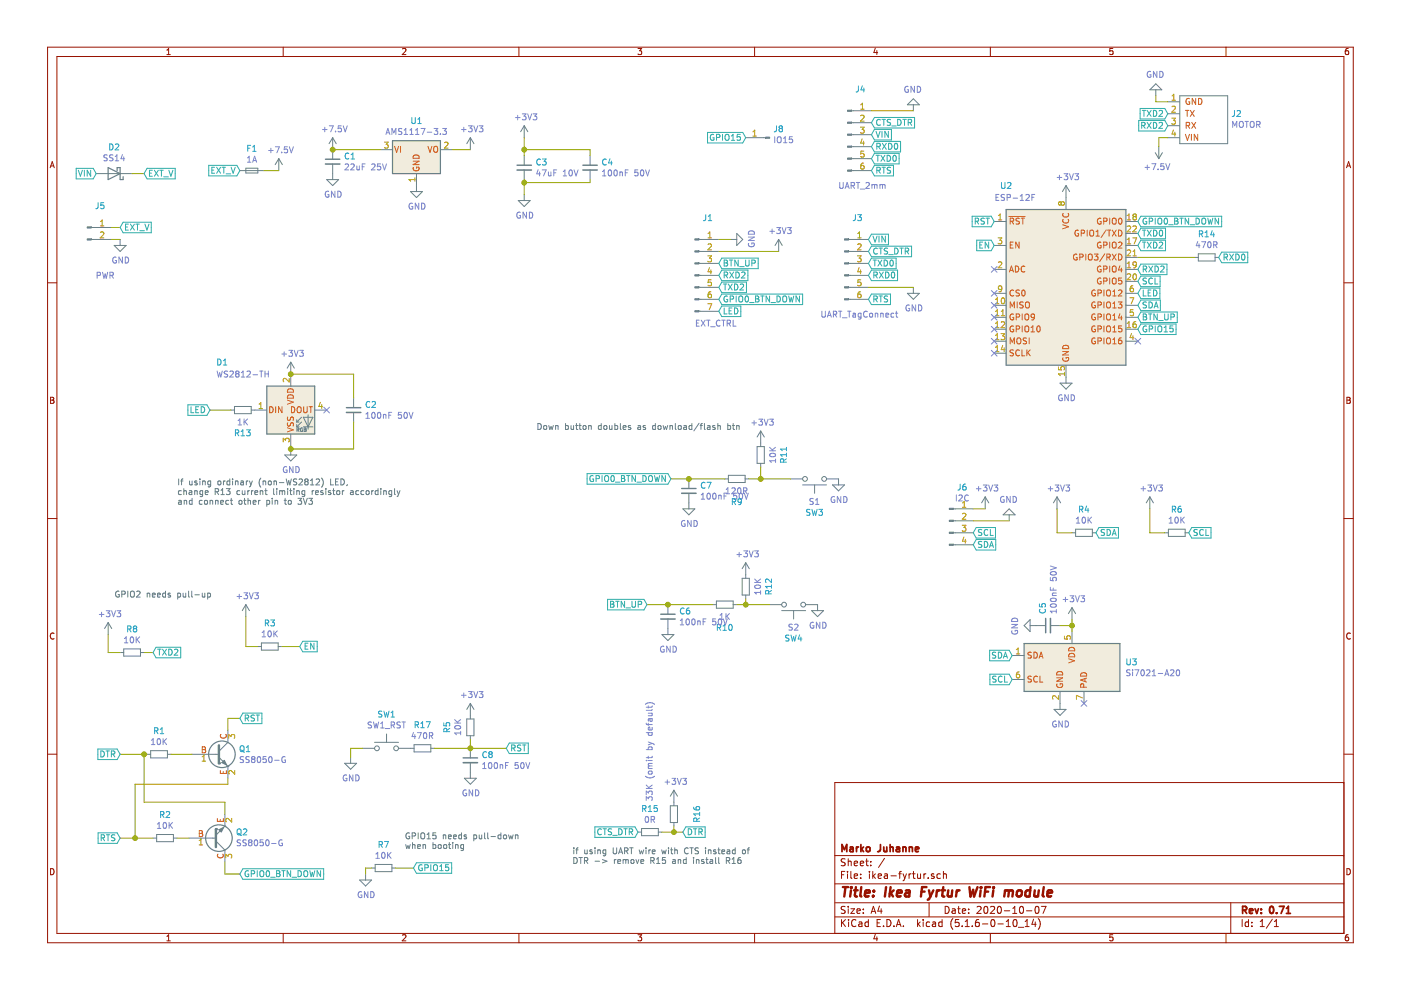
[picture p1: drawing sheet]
EESchema Schematic File Version 4
EELAYER 30 0
EELAYER END
$Descr A4 11693 8268
encoding utf-8
Sheet 1 1
Title "Ikea Fyrtur WiFi module"
Date "2020-10-07"
Rev "0.71"
Comp "Marko Juhanne"
Comment1 ""
Comment2 ""
Comment3 ""
Comment4 ""
$EndDescr
$Comp
L ikea-fyrtur:SS8050-G Q1
U 1 1
P 1800 6300
F 0 "Q1" H 1990 6346 50  0000 L CNN
F 1 "SS8050-G" H 1990 6255 50  0000 L CNN
F 2 "Package_TO_SOT_SMD:SOT-23" H 2000 6225 50  0001 L CIN
F 3 "https://www.mouser.fi/datasheet/2/80/SS8050-G_RevA181526-1481562.pdf" H 1800 6300 50  0001 L CNN
F 4 "C2150" H 1800 6300 50  0001 C CNN "LCSC Part"
	1    1800 6300
	1    0    0    -1  
$EndComp
$Comp
L Device:R_Small R1
U 1 1
P 1325 6300
F 0 "R1" V 1129 6300 50  0000 C CNN
F 1 "10K" V 1220 6300 50  0000 C CNN
F 2 "Resistor_SMD:R_0603_1608Metric" H 1325 6300 50  0001 C CNN
F 3 "~" H 1325 6300 50  0001 C CNN
F 4 "C25804" H 1325 6300 50  0001 C CNN "LCSC Part"
	1    1325 6300
	0    1    1    0   
$EndComp
$Comp
L ikea-fyrtur:SS8050-G Q2
U 1 1
P 1775 7000
F 0 "Q2" H 1965 6954 50  0000 L CNN
F 1 "SS8050-G" H 1965 7045 50  0000 L CNN
F 2 "Package_TO_SOT_SMD:SOT-23" H 1975 6925 50  0001 L CIN
F 3 "https://www.mouser.fi/datasheet/2/80/SS8050-G_RevA181526-1481562.pdf" H 1775 7000 50  0001 L CNN
F 4 "C2150" H 1775 7000 50  0001 C CNN "LCSC Part"
	1    1775 7000
	1    0    0    1   
$EndComp
$Comp
L Device:R_Small R2
U 1 1
P 1375 7000
F 0 "R2" V 1179 7000 50  0000 C CNN
F 1 "10K" V 1270 7000 50  0000 C CNN
F 2 "Resistor_SMD:R_0603_1608Metric" H 1375 7000 50  0001 C CNN
F 3 "~" H 1375 7000 50  0001 C CNN
F 4 "C25804" H 1375 7000 50  0001 C CNN "LCSC Part"
	1    1375 7000
	0    1    1    0   
$EndComp
Text GLabel 2000 6000 2    50   Input ~ 0
RST
Text GLabel 2000 7300 2    50   Input ~ 0
GPIO0_BTN_DOWN
Text GLabel 1000 6300 0    50   Input ~ 0
DTR
Text GLabel 1000 7000 0    50   Input ~ 0
RTS
Wire Wire Line
	1000 6300 1200 6300
Wire Wire Line
	1900 6100 1900 6000
Wire Wire Line
	1900 6000 2000 6000
Wire Wire Line
	1125 6550 1125 7000
Wire Wire Line
	1125 7000 1000 7000
Wire Wire Line
	1125 7000 1275 7000
Connection ~ 1125 7000
Wire Wire Line
	1475 7000 1575 7000
Wire Wire Line
	1875 6800 1875 6700
Wire Wire Line
	1875 6700 1200 6700
Wire Wire Line
	1200 6700 1200 6300
Connection ~ 1200 6300
Wire Wire Line
	1875 7200 1875 7300
Wire Wire Line
	1875 7300 2000 7300
Text GLabel 2500 5400 2    50   Input ~ 0
EN
$Comp
L Device:R_Small R3
U 1 1
P 2250 5400
F 0 "R3" V 2054 5400 50  0000 C CNN
F 1 "10K" V 2145 5400 50  0000 C CNN
F 2 "Resistor_SMD:R_0603_1608Metric" H 2250 5400 50  0001 C CNN
F 3 "~" H 2250 5400 50  0001 C CNN
F 4 "C25804" H 2250 5400 50  0001 C CNN "LCSC Part"
	1    2250 5400
	0    1    1    0   
$EndComp
$Comp
L power:+3V3 #PWR0101
U 1 1
P 2050 5150
F 0 "#PWR0101" H 2050 5000 50  0001 C CNN
F 1 "+3V3" H 2065 5323 50  0000 C CNN
F 2 "" H 2050 5150 50  0001 C CNN
F 3 "" H 2050 5150 50  0001 C CNN
	1    2050 5150
	1    0    0    -1  
$EndComp
Wire Wire Line
	2050 5150 2050 5400
Wire Wire Line
	2050 5400 2150 5400
Wire Wire Line
	2350 5400 2500 5400
$Comp
L Device:C_Small C4
U 1 1
P 4925 1400
F 0 "C4" H 5017 1446 50  0000 L CNN
F 1 "100nF 50V" H 5017 1355 50  0000 L CNN
F 2 "Capacitor_SMD:C_0603_1608Metric_Pad1.05x0.95mm_HandSolder" H 4925 1400 50  0001 C CNN
F 3 "~" H 4925 1400 50  0001 C CNN
F 4 "C14663" H 4925 1400 50  0001 C CNN "LCSC Part"
	1    4925 1400
	1    0    0    -1  
$EndComp
$Comp
L Device:C_Small C3
U 1 1
P 4375 1400
F 0 "C3" H 4467 1446 50  0000 L CNN
F 1 "47uF 10V" H 4467 1355 50  0000 L CNN
F 2 "Capacitor_SMD:C_1206_3216Metric_Pad1.42x1.75mm_HandSolder" H 4375 1400 50  0001 C CNN
F 3 "~" H 4375 1400 50  0001 C CNN
F 4 "C96123" H 4375 1400 50  0001 C CNN "LCSC Part"
	1    4375 1400
	1    0    0    -1  
$EndComp
$Comp
L power:+3V3 #PWR0104
U 1 1
P 4375 1150
F 0 "#PWR0104" H 4375 1000 50  0001 C CNN
F 1 "+3V3" H 4390 1323 50  0000 C CNN
F 2 "" H 4375 1150 50  0001 C CNN
F 3 "" H 4375 1150 50  0001 C CNN
	1    4375 1150
	1    0    0    -1  
$EndComp
$Comp
L power:GND #PWR0105
U 1 1
P 4375 1625
F 0 "#PWR0105" H 4375 1375 50  0001 C CNN
F 1 "GND" H 4380 1452 50  0000 C CNN
F 2 "" H 4375 1625 50  0001 C CNN
F 3 "" H 4375 1625 50  0001 C CNN
	1    4375 1625
	1    0    0    -1  
$EndComp
Wire Wire Line
	4375 1625 4375 1525
Wire Wire Line
	4925 1500 4925 1525
Wire Wire Line
	4925 1525 4375 1525
Connection ~ 4375 1525
Wire Wire Line
	4375 1525 4375 1500
Wire Wire Line
	4375 1300 4375 1250
Wire Wire Line
	4925 1300 4925 1250
Wire Wire Line
	4925 1250 4375 1250
Connection ~ 4375 1250
Wire Wire Line
	4375 1250 4375 1150
$Comp
L power:GND #PWR0106
U 1 1
P 2925 6325
F 0 "#PWR0106" H 2925 6075 50  0001 C CNN
F 1 "GND" H 2930 6152 50  0000 C CNN
F 2 "" H 2925 6325 50  0001 C CNN
F 3 "" H 2925 6325 50  0001 C CNN
	1    2925 6325
	1    0    0    -1  
$EndComp
Wire Wire Line
	2925 6250 3025 6250
$Comp
L Regulator_Linear:AMS1117-3.3 U1
U 1 1
P 3475 1250
F 0 "U1" H 3475 1492 50  0000 C CNN
F 1 "AMS1117-3.3" H 3475 1401 50  0000 C CNN
F 2 "Package_TO_SOT_SMD:SOT-223-3_TabPin2" H 3475 1450 50  0001 C CNN
F 3 "http://www.advanced-monolithic.com/pdf/ds1117.pdf" H 3575 1000 50  0001 C CNN
F 4 "C6186" H 3475 1250 50  0001 C CNN "LCSC Part"
	1    3475 1250
	1    0    0    -1  
$EndComp
$Comp
L Device:C_Small C1
U 1 1
P 2775 1350
F 0 "C1" H 2867 1396 50  0000 L CNN
F 1 "22uF 25V" H 2867 1305 50  0000 L CNN
F 2 "Capacitor_SMD:C_0805_2012Metric_Pad1.15x1.40mm_HandSolder" H 2775 1350 50  0001 C CNN
F 3 "~" H 2775 1350 50  0001 C CNN
F 4 "C45783" H 2775 1350 50  0001 C CNN "LCSC Part"
	1    2775 1350
	1    0    0    -1  
$EndComp
$Comp
L power:GND #PWR0108
U 1 1
P 3475 1550
F 0 "#PWR0108" H 3475 1300 50  0001 C CNN
F 1 "GND" H 3480 1377 50  0000 C CNN
F 2 "" H 3475 1550 50  0001 C CNN
F 3 "" H 3475 1550 50  0001 C CNN
	1    3475 1550
	1    0    0    -1  
$EndComp
$Comp
L power:+3V3 #PWR0109
U 1 1
P 3925 1250
F 0 "#PWR0109" H 3925 1100 50  0001 C CNN
F 1 "+3V3" H 3940 1423 50  0000 C CNN
F 2 "" H 3925 1250 50  0001 C CNN
F 3 "" H 3925 1250 50  0001 C CNN
	1    3925 1250
	1    0    0    -1  
$EndComp
$Comp
L power:GND #PWR0110
U 1 1
P 2775 1450
F 0 "#PWR0110" H 2775 1200 50  0001 C CNN
F 1 "GND" H 2780 1277 50  0000 C CNN
F 2 "" H 2775 1450 50  0001 C CNN
F 3 "" H 2775 1450 50  0001 C CNN
	1    2775 1450
	1    0    0    -1  
$EndComp
Wire Wire Line
	3175 1250 2775 1250
Connection ~ 2775 1250
Wire Wire Line
	3775 1250 3925 1250
$Comp
L RF_Module:ESP-12F U2
U 1 1
P 8900 2450
F 0 "U2" H 8400 3350 50  0000 C CNN
F 1 "ESP-12F" H 8475 3250 50  0000 C CNN
F 2 "RF_Module:ESP-12E" H 8900 2450 50  0001 C CNN
F 3 "http://wiki.ai-thinker.com/_media/esp8266/esp8266_series_modules_user_manual_v1.1.pdf" H 8550 2550 50  0001 C CNN
F 4 "0" H 8900 2450 50  0001 C CNN "JLCPCB BOM"
	1    8900 2450
	1    0    0    -1  
$EndComp
Text GLabel 9500 1950 2    50   Input ~ 0
TXD0
Text GLabel 10175 2150 2    50   Input ~ 0
RXD0
Text GLabel 8300 1850 0    50   Input ~ 0
RST
Text GLabel 8300 2050 0    50   Input ~ 0
EN
Text GLabel 9500 1850 2    50   Input ~ 0
GPIO0_BTN_DOWN
$Comp
L Device:R_Small R5
U 1 1
P 3925 6075
F 0 "R5" V 3729 6075 50  0000 C CNN
F 1 "10K" V 3820 6075 50  0000 C CNN
F 2 "Resistor_SMD:R_0603_1608Metric" H 3925 6075 50  0001 C CNN
F 3 "~" H 3925 6075 50  0001 C CNN
F 4 "C25804" H 3925 6075 50  0001 C CNN "LCSC Part"
	1    3925 6075
	1    0    0    -1  
$EndComp
$Comp
L power:+3V3 #PWR0103
U 1 1
P 3925 5975
F 0 "#PWR0103" H 3925 5825 50  0001 C CNN
F 1 "+3V3" H 3940 6148 50  0000 C CNN
F 2 "" H 3925 5975 50  0001 C CNN
F 3 "" H 3925 5975 50  0001 C CNN
	1    3925 5975
	1    0    0    -1  
$EndComp
Text GLabel 3450 7250 2    50   Input ~ 0
GPIO15
$Comp
L Device:R_Small R7
U 1 1
P 3200 7250
F 0 "R7" V 3004 7250 50  0000 C CNN
F 1 "10K" V 3095 7250 50  0000 C CNN
F 2 "Resistor_SMD:R_0603_1608Metric" H 3200 7250 50  0001 C CNN
F 3 "~" H 3200 7250 50  0001 C CNN
F 4 "C25804" H 3200 7250 50  0001 C CNN "LCSC Part"
	1    3200 7250
	0    1    1    0   
$EndComp
Wire Wire Line
	3450 7250 3300 7250
Wire Wire Line
	3050 7250 3100 7250
$Comp
L power:GND #PWR0113
U 1 1
P 8900 3150
F 0 "#PWR0113" H 8900 2900 50  0001 C CNN
F 1 "GND" H 8905 2977 50  0000 C CNN
F 2 "" H 8900 3150 50  0001 C CNN
F 3 "" H 8900 3150 50  0001 C CNN
	1    8900 3150
	1    0    0    -1  
$EndComp
$Comp
L power:+3V3 #PWR0114
U 1 1
P 8900 1650
F 0 "#PWR0114" H 8900 1500 50  0001 C CNN
F 1 "+3V3" H 8915 1823 50  0000 C CNN
F 2 "" H 8900 1650 50  0001 C CNN
F 3 "" H 8900 1650 50  0001 C CNN
	1    8900 1650
	1    0    0    -1  
$EndComp
Text GLabel 4225 6250 2    50   Input ~ 0
RST
$Comp
L power:GND #PWR0115
U 1 1
P 3050 7300
F 0 "#PWR0115" H 3050 7050 50  0001 C CNN
F 1 "GND" H 3055 7127 50  0000 C CNN
F 2 "" H 3050 7300 50  0001 C CNN
F 3 "" H 3050 7300 50  0001 C CNN
	1    3050 7300
	1    0    0    -1  
$EndComp
Wire Wire Line
	3050 7300 3050 7250
Text GLabel 9150 4450 2    50   Input ~ 0
SDA
$Comp
L Device:R_Small R4
U 1 1
P 9050 4450
F 0 "R4" V 8854 4450 50  0000 C CNN
F 1 "10K" V 8945 4450 50  0000 C CNN
F 2 "Resistor_SMD:R_0603_1608Metric" H 9050 4450 50  0001 C CNN
F 3 "~" H 9050 4450 50  0001 C CNN
F 4 "C25804" H 9050 4450 50  0001 C CNN "LCSC Part"
	1    9050 4450
	0    1    1    0   
$EndComp
$Comp
L power:+3V3 #PWR0116
U 1 1
P 8825 4250
F 0 "#PWR0116" H 8825 4100 50  0001 C CNN
F 1 "+3V3" H 8840 4423 50  0000 C CNN
F 2 "" H 8825 4250 50  0001 C CNN
F 3 "" H 8825 4250 50  0001 C CNN
	1    8825 4250
	1    0    0    -1  
$EndComp
Wire Wire Line
	8825 4250 8825 4450
Wire Wire Line
	8825 4450 8950 4450
Wire Wire Line
	2925 6250 2925 6325
$Comp
L Device:R_Small R14
U 1 1
P 10075 2150
F 0 "R14" V 9879 2150 50  0000 C CNN
F 1 "470R" V 9970 2150 50  0000 C CNN
F 2 "Resistor_SMD:R_0603_1608Metric" H 10075 2150 50  0001 C CNN
F 3 "~" H 10075 2150 50  0001 C CNN
F 4 "C23179" H 10075 2150 50  0001 C CNN "LCSC Part"
	1    10075 2150
	0    1    1    0   
$EndComp
Text GLabel 9500 2650 2    50   Input ~ 0
BTN_UP
$Comp
L Device:R_Small R11
U 1 1
P 6350 3800
F 0 "R11" V 6154 3800 50  0000 C CNN
F 1 "10K" V 6245 3800 50  0000 C CNN
F 2 "Resistor_SMD:R_0603_1608Metric" H 6350 3800 50  0001 C CNN
F 3 "~" H 6350 3800 50  0001 C CNN
F 4 "C25804" H 6350 3800 50  0001 C CNN "LCSC Part"
	1    6350 3800
	-1   0    0    1   
$EndComp
$Comp
L power:+3V3 #PWR0118
U 1 1
P 6350 3700
F 0 "#PWR0118" H 6350 3550 50  0001 C CNN
F 1 "+3V3" H 6365 3873 50  0000 C CNN
F 2 "" H 6350 3700 50  0001 C CNN
F 3 "" H 6350 3700 50  0001 C CNN
	1    6350 3700
	1    0    0    -1  
$EndComp
$Comp
L power:GND #PWR0119
U 1 1
P 7000 4000
F 0 "#PWR0119" H 7000 3750 50  0001 C CNN
F 1 "GND" H 7005 3827 50  0000 C CNN
F 2 "" H 7000 4000 50  0001 C CNN
F 3 "" H 7000 4000 50  0001 C CNN
	1    7000 4000
	1    0    0    -1  
$EndComp
Text GLabel 5400 5050 0    50   Input ~ 0
BTN_UP
Text GLabel 5600 4000 0    50   Input ~ 0
GPIO0_BTN_DOWN
$Comp
L Device:R_Small R9
U 1 1
P 6150 4000
F 0 "R9" V 5954 4000 50  0000 C CNN
F 1 "120R" V 6045 4000 50  0000 C CNN
F 2 "Resistor_SMD:R_0603_1608Metric" H 6150 4000 50  0001 C CNN
F 3 "~" H 6150 4000 50  0001 C CNN
F 4 "C21190" H 6150 4000 50  0001 C CNN "LCSC Part"
	1    6150 4000
	0    -1   -1   0   
$EndComp
$Comp
L Device:C_Small C7
U 1 1
P 5750 4100
F 0 "C7" H 5842 4146 50  0000 L CNN
F 1 "100nF 50V" H 5842 4055 50  0000 L CNN
F 2 "Capacitor_SMD:C_0603_1608Metric_Pad1.05x0.95mm_HandSolder" H 5750 4100 50  0001 C CNN
F 3 "~" H 5750 4100 50  0001 C CNN
F 4 "C14663" H 5750 4100 50  0001 C CNN "LCSC Part"
	1    5750 4100
	1    0    0    -1  
$EndComp
$Comp
L power:GND #PWR0120
U 1 1
P 5750 4200
F 0 "#PWR0120" H 5750 3950 50  0001 C CNN
F 1 "GND" H 5755 4027 50  0000 C CNN
F 2 "" H 5750 4200 50  0001 C CNN
F 3 "" H 5750 4200 50  0001 C CNN
	1    5750 4200
	1    0    0    -1  
$EndComp
Wire Wire Line
	5600 4000 5750 4000
Wire Wire Line
	5750 4000 6050 4000
Connection ~ 5750 4000
$Comp
L Device:C_Small C6
U 1 1
P 5575 5150
F 0 "C6" H 5667 5196 50  0000 L CNN
F 1 "100nF 50V" H 5667 5105 50  0000 L CNN
F 2 "Capacitor_SMD:C_0603_1608Metric_Pad1.05x0.95mm_HandSolder" H 5575 5150 50  0001 C CNN
F 3 "~" H 5575 5150 50  0001 C CNN
F 4 "C14663" H 5575 5150 50  0001 C CNN "LCSC Part"
	1    5575 5150
	1    0    0    -1  
$EndComp
$Comp
L power:GND #PWR0121
U 1 1
P 5575 5250
F 0 "#PWR0121" H 5575 5000 50  0001 C CNN
F 1 "GND" H 5580 5077 50  0000 C CNN
F 2 "" H 5575 5250 50  0001 C CNN
F 3 "" H 5575 5250 50  0001 C CNN
	1    5575 5250
	1    0    0    -1  
$EndComp
$Comp
L Device:R_Small R10
U 1 1
P 6050 5050
F 0 "R10" V 5854 5050 50  0000 C CNN
F 1 "1K" V 5945 5050 50  0000 C CNN
F 2 "Resistor_SMD:R_0603_1608Metric" H 6050 5050 50  0001 C CNN
F 3 "~" H 6050 5050 50  0001 C CNN
F 4 "C21190" H 6050 5050 50  0001 C CNN "LCSC Part"
	1    6050 5050
	0    -1   -1   0   
$EndComp
$Comp
L Device:R_Small R12
U 1 1
P 6225 4900
F 0 "R12" V 6029 4900 50  0000 C CNN
F 1 "10K" V 6120 4900 50  0000 C CNN
F 2 "Resistor_SMD:R_0603_1608Metric" H 6225 4900 50  0001 C CNN
F 3 "~" H 6225 4900 50  0001 C CNN
F 4 "C25804" H 6225 4900 50  0001 C CNN "LCSC Part"
	1    6225 4900
	-1   0    0    1   
$EndComp
$Comp
L power:+3V3 #PWR0122
U 1 1
P 6225 4800
F 0 "#PWR0122" H 6225 4650 50  0001 C CNN
F 1 "+3V3" H 6240 4973 50  0000 C CNN
F 2 "" H 6225 4800 50  0001 C CNN
F 3 "" H 6225 4800 50  0001 C CNN
	1    6225 4800
	1    0    0    -1  
$EndComp
$Comp
L power:GND #PWR0123
U 1 1
P 6825 5050
F 0 "#PWR0123" H 6825 4800 50  0001 C CNN
F 1 "GND" H 6830 4877 50  0000 C CNN
F 2 "" H 6825 5050 50  0001 C CNN
F 3 "" H 6825 5050 50  0001 C CNN
	1    6825 5050
	1    0    0    -1  
$EndComp
Wire Wire Line
	6150 5050 6225 5050
Wire Wire Line
	6225 5050 6225 5000
Wire Wire Line
	6225 5050 6425 5050
Connection ~ 6225 5050
Wire Wire Line
	5950 5050 5575 5050
Wire Wire Line
	5575 5050 5400 5050
Connection ~ 5575 5050
$Comp
L Device:R_Small R13
U 1 1
P 2025 3425
F 0 "R13" V 1829 3425 50  0000 C CNN
F 1 "1K" V 1920 3425 50  0000 C CNN
F 2 "Resistor_SMD:R_0603_1608Metric" H 2025 3425 50  0001 C CNN
F 3 "~" H 2025 3425 50  0001 C CNN
F 4 "C21190" H 2025 3425 50  0001 C CNN "LCSC Part"
	1    2025 3425
	0    -1   -1   0   
$EndComp
$Comp
L power:GND #PWR0124
U 1 1
P 2425 3750
F 0 "#PWR0124" H 2425 3500 50  0001 C CNN
F 1 "GND" H 2430 3577 50  0000 C CNN
F 2 "" H 2425 3750 50  0001 C CNN
F 3 "" H 2425 3750 50  0001 C CNN
	1    2425 3750
	1    0    0    -1  
$EndComp
Text GLabel 1750 3425 0    50   Input ~ 0
LED
Wire Wire Line
	9500 2150 9975 2150
Text GLabel 9500 2450 2    50   Input ~ 0
LED
Text GLabel 9500 2250 2    50   Input ~ 0
RXD2
$Comp
L Connector:Conn_01x07_Male J1
U 1 1
P 5800 2300
F 0 "J1" H 5908 2781 50  0000 C CNN
F 1 "EXT_CTRL" H 5975 1900 50  0000 C CNN
F 2 "Connector_PinHeader_2.00mm:PinHeader_1x07_P2.00mm_Vertical" H 5800 2300 50  0001 C CNN
F 3 "~" H 5800 2300 50  0001 C CNN
F 4 "0" H 5800 2300 50  0001 C CNN "JLCPCB BOM"
	1    5800 2300
	1    0    0    -1  
$EndComp
$Comp
L power:GND #PWR0125
U 1 1
P 6100 2000
F 0 "#PWR0125" H 6100 1750 50  0001 C CNN
F 1 "GND" H 6105 1827 50  0000 C CNN
F 2 "" H 6100 2000 50  0001 C CNN
F 3 "" H 6100 2000 50  0001 C CNN
	1    6100 2000
	0    -1   -1   0   
$EndComp
Text GLabel 6000 2200 2    50   Input ~ 0
BTN_UP
Text GLabel 6000 2600 2    50   Input ~ 0
LED
Text GLabel 6000 2400 2    50   Input ~ 0
TXD2
Text GLabel 6000 2300 2    50   Input ~ 0
RXD2
$Comp
L ikea-fyrtur:Fyrtur-motor-connector J2
U 1 1
P 10050 950
F 0 "J2" H 10278 951 50  0000 L CNN
F 1 "MOTOR" H 10278 860 50  0000 L CNN
F 2 "ikea-fyrtur:Fyrtyr-Motor-Connector" H 9850 650 50  0001 C CNN
F 3 "" H 9850 650 50  0001 C CNN
F 4 "0" H 10050 950 50  0001 C CNN "JLCPCB BOM"
	1    10050 950 
	1    0    0    -1  
$EndComp
$Comp
L power:+7.5V #PWR0111
U 1 1
P 2775 1250
F 0 "#PWR0111" H 2775 1100 50  0001 C CNN
F 1 "+7.5V" H 2790 1423 50  0000 C CNN
F 2 "" H 2775 1250 50  0001 C CNN
F 3 "" H 2775 1250 50  0001 C CNN
	1    2775 1250
	1    0    0    -1  
$EndComp
$Comp
L power:+7.5V #PWR0127
U 1 1
P 9675 1225
F 0 "#PWR0127" H 9675 1075 50  0001 C CNN
F 1 "+7.5V" H 9690 1398 50  0000 C CNN
F 2 "" H 9675 1225 50  0001 C CNN
F 3 "" H 9675 1225 50  0001 C CNN
	1    9675 1225
	-1   0    0    1   
$EndComp
Wire Wire Line
	9675 1225 9675 1150
Wire Wire Line
	9675 1150 9750 1150
Text GLabel 9750 1050 0    50   Input ~ 0
RXD2
Text GLabel 9750 950  0    50   Input ~ 0
TXD2
$Comp
L power:GND #PWR0128
U 1 1
P 9650 800
F 0 "#PWR0128" H 9650 550 50  0001 C CNN
F 1 "GND" H 9655 627 50  0000 C CNN
F 2 "" H 9650 800 50  0001 C CNN
F 3 "" H 9650 800 50  0001 C CNN
	1    9650 800 
	-1   0    0    1   
$EndComp
Wire Wire Line
	9650 800  9650 850 
Wire Wire Line
	9650 850  9750 850 
$Comp
L Connector:Conn_01x06_Male J3
U 1 1
P 7050 2200
F 0 "J3" H 7158 2581 50  0000 C CNN
F 1 "UART_TagConnect" H 7175 1775 50  0000 C CNN
F 2 "Connector:Tag-Connect_TC2030-IDC-NL_2x03_P1.27mm_Vertical" H 7050 2200 50  0001 C CNN
F 3 "~" H 7050 2200 50  0001 C CNN
F 4 "0" H 7050 2200 50  0001 C CNN "JLCPCB BOM"
	1    7050 2200
	1    0    0    -1  
$EndComp
$Comp
L Device:R_Small R15
U 1 1
P 5425 6950
F 0 "R15" V 5229 6950 50  0000 C CNN
F 1 "0R" V 5320 6950 50  0000 C CNN
F 2 "Resistor_SMD:R_0603_1608Metric" H 5425 6950 50  0001 C CNN
F 3 "~" H 5425 6950 50  0001 C CNN
F 4 "C21189" H 5425 6950 50  0001 C CNN "LCSC Part"
	1    5425 6950
	0    1    1    0   
$EndComp
Text GLabel 5700 6950 2    50   Input ~ 0
DTR
$Comp
L Device:R_Small R16
U 1 1
P 5625 6800
F 0 "R16" V 5429 6800 50  0000 C CNN
F 1 "33K (omit by default)" V 5825 6275 50  0000 C CNN
F 2 "Resistor_SMD:R_0603_1608Metric" H 5625 6800 50  0001 C CNN
F 3 "~" H 5625 6800 50  0001 C CNN
F 4 "0" H 5625 6800 50  0001 C CNN "JLCPCB BOM"
	1    5625 6800
	-1   0    0    1   
$EndComp
$Comp
L power:+3V3 #PWR0130
U 1 1
P 5625 6700
F 0 "#PWR0130" H 5625 6550 50  0001 C CNN
F 1 "+3V3" H 5640 6873 50  0000 C CNN
F 2 "" H 5625 6700 50  0001 C CNN
F 3 "" H 5625 6700 50  0001 C CNN
	1    5625 6700
	1    0    0    -1  
$EndComp
Wire Wire Line
	5625 6950 5625 6900
Wire Wire Line
	5525 6950 5625 6950
Wire Wire Line
	5700 6950 5625 6950
Connection ~ 5625 6950
Text GLabel 7250 2200 2    50   Input ~ 0
TXD0
Text GLabel 7250 2300 2    50   Input ~ 0
RXD0
$Comp
L power:GND #PWR0131
U 1 1
P 7625 2400
F 0 "#PWR0131" H 7625 2150 50  0001 C CNN
F 1 "GND" H 7630 2227 50  0000 C CNN
F 2 "" H 7625 2400 50  0001 C CNN
F 3 "" H 7625 2400 50  0001 C CNN
	1    7625 2400
	1    0    0    -1  
$EndComp
Wire Wire Line
	7250 2400 7625 2400
Text GLabel 7250 2500 2    50   Input ~ 0
RTS
Text GLabel 5325 6950 0    50   Input ~ 0
CTS_DTR
Text GLabel 7250 2100 2    50   Input ~ 0
CTS_DTR
$Comp
L Connector:Conn_01x06_Male J4
U 1 1
P 7075 1125
F 0 "J4" H 7183 1506 50  0000 C CNN
F 1 "UART_2mm" H 7200 700 50  0000 C CNN
F 2 "Connector_PinHeader_2.00mm:PinHeader_1x06_P2.00mm_Vertical" H 7075 1125 50  0001 C CNN
F 3 "~" H 7075 1125 50  0001 C CNN
F 4 "0" H 7075 1125 50  0001 C CNN "JLCPCB BOM"
	1    7075 1125
	1    0    0    -1  
$EndComp
Text GLabel 7275 1325 2    50   Input ~ 0
TXD0
Text GLabel 7275 1225 2    50   Input ~ 0
RXD0
$Comp
L power:GND #PWR0133
U 1 1
P 7625 925
F 0 "#PWR0133" H 7625 675 50  0001 C CNN
F 1 "GND" H 7630 752 50  0000 C CNN
F 2 "" H 7625 925 50  0001 C CNN
F 3 "" H 7625 925 50  0001 C CNN
	1    7625 925 
	-1   0    0    1   
$EndComp
Text GLabel 7275 1425 2    50   Input ~ 0
RTS
Text GLabel 7275 1025 2    50   Input ~ 0
CTS_DTR
$Comp
L Connector:Conn_01x02_Male J5
U 1 1
P 725 1900
F 0 "J5" H 833 2081 50  0000 C CNN
F 1 "PWR" H 875 1500 50  0000 C CNN
F 2 "Connector_PinHeader_2.00mm:PinHeader_1x02_P2.00mm_Vertical" H 725 1900 50  0001 C CNN
F 3 "~" H 725 1900 50  0001 C CNN
F 4 "0" H 725 1900 50  0001 C CNN "JLCPCB BOM"
	1    725  1900
	1    0    0    -1  
$EndComp
$Comp
L power:GND #PWR0134
U 1 1
P 1000 2000
F 0 "#PWR0134" H 1000 1750 50  0001 C CNN
F 1 "GND" H 1005 1827 50  0000 C CNN
F 2 "" H 1000 2000 50  0001 C CNN
F 3 "" H 1000 2000 50  0001 C CNN
	1    1000 2000
	1    0    0    -1  
$EndComp
Wire Wire Line
	925  1900 1000 1900
Wire Wire Line
	925  2000 1000 2000
Text GLabel 6000 2500 2    50   Input ~ 0
GPIO0_BTN_DOWN
Text Notes 4475 3600 0    50   ~ 0
Down button doubles as download/flash btn
Text GLabel 9925 4450 2    50   Input ~ 0
SCL
$Comp
L Device:R_Small R6
U 1 1
P 9825 4450
F 0 "R6" V 9629 4450 50  0000 C CNN
F 1 "10K" V 9720 4450 50  0000 C CNN
F 2 "Resistor_SMD:R_0603_1608Metric" H 9825 4450 50  0001 C CNN
F 3 "~" H 9825 4450 50  0001 C CNN
F 4 "C25804" H 9825 4450 50  0001 C CNN "LCSC Part"
	1    9825 4450
	0    1    1    0   
$EndComp
$Comp
L power:+3V3 #PWR0107
U 1 1
P 9600 4250
F 0 "#PWR0107" H 9600 4100 50  0001 C CNN
F 1 "+3V3" H 9615 4423 50  0000 C CNN
F 2 "" H 9600 4250 50  0001 C CNN
F 3 "" H 9600 4250 50  0001 C CNN
	1    9600 4250
	1    0    0    -1  
$EndComp
Wire Wire Line
	9600 4250 9600 4450
Wire Wire Line
	9600 4450 9725 4450
Text Notes 4775 7225 0    50   ~ 0
if using UART wire with CTS instead of \nDTR -> remove R15 and install R16
$Comp
L Connector:Conn_01x04_Male J6
U 1 1
P 7925 4350
F 0 "J6" H 8033 4631 50  0000 C CNN
F 1 "I2C" H 8033 4540 50  0000 C CNN
F 2 "Connector_PinHeader_2.00mm:PinHeader_1x04_P2.00mm_Vertical" H 7925 4350 50  0001 C CNN
F 3 "~" H 7925 4350 50  0001 C CNN
F 4 "0" H 7925 4350 50  0001 C CNN "JLCPCB BOM"
	1    7925 4350
	1    0    0    -1  
$EndComp
Text GLabel 8125 4450 2    50   Input ~ 0
SCL
Text GLabel 8125 4550 2    50   Input ~ 0
SDA
$Comp
L power:GND #PWR0112
U 1 1
P 8425 4350
F 0 "#PWR0112" H 8425 4100 50  0001 C CNN
F 1 "GND" H 8430 4177 50  0000 C CNN
F 2 "" H 8425 4350 50  0001 C CNN
F 3 "" H 8425 4350 50  0001 C CNN
	1    8425 4350
	-1   0    0    1   
$EndComp
$Comp
L power:+3V3 #PWR0136
U 1 1
P 8225 4250
F 0 "#PWR0136" H 8225 4100 50  0001 C CNN
F 1 "+3V3" H 8240 4423 50  0000 C CNN
F 2 "" H 8225 4250 50  0001 C CNN
F 3 "" H 8225 4250 50  0001 C CNN
	1    8225 4250
	1    0    0    -1  
$EndComp
Text GLabel 9500 2050 2    50   Input ~ 0
TXD2
Text GLabel 1275 5450 2    50   Input ~ 0
TXD2
$Comp
L Device:R_Small R8
U 1 1
P 1100 5450
F 0 "R8" V 904 5450 50  0000 C CNN
F 1 "10K" V 995 5450 50  0000 C CNN
F 2 "Resistor_SMD:R_0603_1608Metric" H 1100 5450 50  0001 C CNN
F 3 "~" H 1100 5450 50  0001 C CNN
F 4 "C25804" H 1100 5450 50  0001 C CNN "LCSC Part"
	1    1100 5450
	0    1    1    0   
$EndComp
$Comp
L power:+3V3 #PWR0102
U 1 1
P 900 5300
F 0 "#PWR0102" H 900 5150 50  0001 C CNN
F 1 "+3V3" H 915 5473 50  0000 C CNN
F 2 "" H 900 5300 50  0001 C CNN
F 3 "" H 900 5300 50  0001 C CNN
	1    900  5300
	1    0    0    -1  
$EndComp
Wire Wire Line
	900  5300 900  5450
Wire Wire Line
	900  5450 1000 5450
$Comp
L ikea-fyrtur:WS2812-TH D1
U 1 1
P 2425 3425
F 0 "D1" H 1800 3825 50  0000 L CNN
F 1 "WS2812-TH" H 1800 3725 50  0000 L CNN
F 2 "ikea-fyrtur:WS2812-TH" H 2475 3125 50  0001 L TNN
F 3 "https://cdn-shop.adafruit.com/datasheets/WS2812B.pdf" H 2525 3050 50  0001 L TNN
F 4 "0" H 2425 3425 50  0001 C CNN "JLCPCB BOM"
	1    2425 3425
	1    0    0    -1  
$EndComp
$Comp
L power:+3V3 #PWR0117
U 1 1
P 2425 3125
F 0 "#PWR0117" H 2425 2975 50  0001 C CNN
F 1 "+3V3" H 2440 3298 50  0000 C CNN
F 2 "" H 2425 3125 50  0001 C CNN
F 3 "" H 2425 3125 50  0001 C CNN
	1    2425 3125
	1    0    0    -1  
$EndComp
NoConn ~ 2725 3425
$Comp
L Device:C_Small C2
U 1 1
P 2950 3425
F 0 "C2" H 3042 3471 50  0000 L CNN
F 1 "100nF 50V" H 3042 3380 50  0000 L CNN
F 2 "Capacitor_SMD:C_0603_1608Metric_Pad1.05x0.95mm_HandSolder" H 2950 3425 50  0001 C CNN
F 3 "~" H 2950 3425 50  0001 C CNN
F 4 "C14663" H 2950 3425 50  0001 C CNN "LCSC Part"
	1    2950 3425
	1    0    0    -1  
$EndComp
Wire Wire Line
	2425 3125 2950 3125
Wire Wire Line
	2950 3125 2950 3325
Connection ~ 2425 3125
Wire Wire Line
	2950 3750 2425 3750
Wire Wire Line
	2950 3525 2950 3750
Wire Wire Line
	2425 3750 2425 3725
Connection ~ 2425 3750
NoConn ~ 9500 2850
NoConn ~ 8300 2950
NoConn ~ 8300 2850
NoConn ~ 8300 2250
NoConn ~ 8300 2450
NoConn ~ 8300 2550
NoConn ~ 8300 2650
NoConn ~ 8300 2750
Text GLabel 9500 2750 2    50   Input ~ 0
GPIO15
Text GLabel 9500 2550 2    50   Input ~ 0
SDA
$Comp
L Connector:Conn_01x01_Male J8
U 1 1
P 6425 1150
F 0 "J8" H 6397 1082 50  0000 R CNN
F 1 "IO15" H 6397 1173 50  0000 R CNN
F 2 "Connector_PinHeader_2.00mm:PinHeader_1x01_P2.00mm_Vertical" H 6425 1150 50  0001 C CNN
F 3 "~" H 6425 1150 50  0001 C CNN
F 4 "0" H 6425 1150 50  0001 C CNN "JLCPCB BOM"
	1    6425 1150
	-1   0    0    1   
$EndComp
Text GLabel 6225 1150 0    50   Input ~ 0
GPIO15
Wire Wire Line
	8125 4250 8225 4250
Wire Wire Line
	8125 4350 8425 4350
Wire Wire Line
	1125 6550 1900 6550
Wire Wire Line
	1900 6550 1900 6500
Wire Wire Line
	1200 6300 1225 6300
Wire Wire Line
	1425 6300 1600 6300
Wire Wire Line
	1750 3425 1925 3425
Text GLabel 9500 2350 2    50   Input ~ 0
SCL
Wire Wire Line
	6000 2000 6100 2000
Wire Wire Line
	6250 4000 6350 4000
Wire Wire Line
	6350 4000 6350 3900
Wire Wire Line
	6600 4000 6350 4000
Connection ~ 6350 4000
$Comp
L Sensor_Humidity:Si7021-A20 U3
U 1 1
P 8950 5575
F 0 "U3" H 9394 5621 50  0000 L CNN
F 1 "Si7021-A20" H 9394 5530 50  0000 L CNN
F 2 "ikea-fyrtur:DFN-6-1EP_3x3mm_P1mm_EP1.5x2.4mm-HS" H 8950 5175 50  0001 C CNN
F 3 "https://www.silabs.com/documents/public/data-sheets/Si7021-A20.pdf" H 8750 5875 50  0001 C CNN
F 4 "0" H 8950 5575 50  0001 C CNN "JLCPCB BOM"
	1    8950 5575
	1    0    0    -1  
$EndComp
Text Notes 950  5000 0    50   ~ 0
GPIO2 needs pull-up
Text GLabel 8450 5475 0    50   Input ~ 0
SDA
Text GLabel 8450 5675 0    50   Input ~ 0
SCL
$Comp
L Device:C_Small C5
U 1 1
P 8750 5225
F 0 "C5" H 8842 5271 50  0000 L CNN
F 1 "100nF 50V" H 8842 5180 50  0000 L CNN
F 2 "Capacitor_SMD:C_0603_1608Metric_Pad1.05x0.95mm_HandSolder" H 8750 5225 50  0001 C CNN
F 3 "~" H 8750 5225 50  0001 C CNN
F 4 "C14663" H 8750 5225 50  0001 C CNN "LCSC Part"
	1    8750 5225
	0    -1   -1   0   
$EndComp
$Comp
L power:+3V3 #PWR0137
U 1 1
P 8950 5175
F 0 "#PWR0137" H 8950 5025 50  0001 C CNN
F 1 "+3V3" H 8965 5348 50  0000 C CNN
F 2 "" H 8950 5175 50  0001 C CNN
F 3 "" H 8950 5175 50  0001 C CNN
	1    8950 5175
	1    0    0    -1  
$EndComp
Wire Wire Line
	8850 5225 8950 5225
Wire Wire Line
	8950 5225 8950 5175
Wire Wire Line
	8950 5275 8950 5225
Connection ~ 8950 5225
$Comp
L power:GND #PWR0138
U 1 1
P 8650 5225
F 0 "#PWR0138" H 8650 4975 50  0001 C CNN
F 1 "GND" H 8655 5052 50  0000 C CNN
F 2 "" H 8650 5225 50  0001 C CNN
F 3 "" H 8650 5225 50  0001 C CNN
	1    8650 5225
	0    1    1    0   
$EndComp
$Comp
L power:GND #PWR0139
U 1 1
P 8850 5875
F 0 "#PWR0139" H 8850 5625 50  0001 C CNN
F 1 "GND" H 8855 5702 50  0000 C CNN
F 2 "" H 8850 5875 50  0001 C CNN
F 3 "" H 8850 5875 50  0001 C CNN
	1    8850 5875
	1    0    0    -1  
$EndComp
NoConn ~ 9050 5875
Wire Wire Line
	7275 925  7625 925 
$Comp
L Diode:B140-E3 D2
U 1 1
P 950 1450
F 0 "D2" H 950 1233 50  0000 C CNN
F 1 "SS14" H 950 1324 50  0000 C CNN
F 2 "Diode_SMD:D_SMA" H 950 1275 50  0001 C CNN
F 3 "https://www.vishay.com/docs/88746/ss12.pdf" H 950 1450 50  0001 C CNN
F 4 "C2480" H 950 1450 50  0001 C CNN "LCSC Part"
	1    950  1450
	-1   0    0    1   
$EndComp
Wire Wire Line
	1100 1450 1200 1450
Text GLabel 800  1450 0    50   Input ~ 0
VIN
Text GLabel 7275 1125 2    50   Input ~ 0
VIN
$Comp
L power:+3V3 #PWR0126
U 1 1
P 6500 2100
F 0 "#PWR0126" H 6500 1950 50  0001 C CNN
F 1 "+3V3" H 6515 2273 50  0000 C CNN
F 2 "" H 6500 2100 50  0001 C CNN
F 3 "" H 6500 2100 50  0001 C CNN
	1    6500 2100
	1    0    0    -1  
$EndComp
Wire Wire Line
	6000 2100 6500 2100
Text GLabel 7250 2000 2    50   Input ~ 0
VIN
$Comp
L Device:Fuse_Small F1
U 1 1
P 2100 1425
F 0 "F1" H 2100 1610 50  0000 C CNN
F 1 "1A" H 2100 1519 50  0000 C CNN
F 2 "Fuse:Fuse_0805_2012Metric_Pad1.15x1.40mm_HandSolder" H 2100 1425 50  0001 C CNN
F 3 "~" H 2100 1425 50  0001 C CNN
F 4 "0" H 2100 1425 50  0001 C CNN "JLCPCB BOM"
	1    2100 1425
	1    0    0    -1  
$EndComp
$Comp
L power:+7.5V #PWR0129
U 1 1
P 2325 1425
F 0 "#PWR0129" H 2325 1275 50  0001 C CNN
F 1 "+7.5V" H 2340 1598 50  0000 C CNN
F 2 "" H 2325 1425 50  0001 C CNN
F 3 "" H 2325 1425 50  0001 C CNN
	1    2325 1425
	1    0    0    -1  
$EndComp
Wire Wire Line
	2200 1425 2325 1425
Text GLabel 1200 1450 2    50   Input ~ 0
EXT_V
Text GLabel 1000 1900 2    50   Input ~ 0
EXT_V
Text GLabel 2000 1425 0    50   Input ~ 0
EXT_V
Text Notes 3375 7100 0    50   ~ 0
GPIO15 needs pull-down \nwhen booting
Wire Wire Line
	1200 5450 1275 5450
$Comp
L Device:C_Small C8
U 1 1
P 3925 6350
F 0 "C8" H 4017 6396 50  0000 L CNN
F 1 "100nF 50V" H 4017 6305 50  0000 L CNN
F 2 "Capacitor_SMD:C_0603_1608Metric_Pad1.05x0.95mm_HandSolder" H 3925 6350 50  0001 C CNN
F 3 "~" H 3925 6350 50  0001 C CNN
F 4 "C14663" H 3925 6350 50  0001 C CNN "LCSC Part"
	1    3925 6350
	1    0    0    -1  
$EndComp
Wire Wire Line
	3925 6250 3925 6175
Connection ~ 3925 6250
Wire Wire Line
	3925 6250 4225 6250
$Comp
L power:GND #PWR0132
U 1 1
P 3925 6450
F 0 "#PWR0132" H 3925 6200 50  0001 C CNN
F 1 "GND" H 3930 6277 50  0000 C CNN
F 2 "" H 3925 6450 50  0001 C CNN
F 3 "" H 3925 6450 50  0001 C CNN
	1    3925 6450
	1    0    0    -1  
$EndComp
$Comp
L Device:R_Small R17
U 1 1
P 3525 6250
F 0 "R17" V 3329 6250 50  0000 C CNN
F 1 "470R" V 3420 6250 50  0000 C CNN
F 2 "Resistor_SMD:R_0603_1608Metric" H 3525 6250 50  0001 C CNN
F 3 "~" H 3525 6250 50  0001 C CNN
F 4 "C23179" H 3525 6250 50  0001 C CNN "LCSC Part"
	1    3525 6250
	0    1    1    0   
$EndComp
Wire Wire Line
	3625 6250 3925 6250
Text Notes 1475 4225 0    50   ~ 0
If using ordinary (non-WS2812) LED, \nchange R13 current limiting resistor accordingly \nand connect other pin to 3V3
$Comp
L Switch:SW_Push SW1
U 1 1
P 3225 6250
F 0 "SW1" H 3225 6535 50  0000 C CNN
F 1 "SW1_RST" H 3225 6444 50  0000 C CNN
F 2 "Button_Switch_SMD:SW_SPST_EVQP0" H 3225 6450 50  0001 C CNN
F 3 "~" H 3225 6450 50  0001 C CNN
F 4 "0" H 3225 6250 50  0001 C CNN "JLCPCB BOM"
	1    3225 6250
	1    0    0    -1  
$EndComp
$Comp
L Switch:SW_Push SW4
U 1 1
P 6625 5050
F 0 "SW4" H 6625 5335 50  0000 C CNN
F 1 "S2" H 6625 5244 50  0000 C CNN
F 2 "ikea-fyrtur:Panasonic_EVQ-P7L" H 6625 5250 50  0001 C CNN
F 3 "~" H 6625 5250 50  0001 C CNN
F 4 "0" H 6625 5050 50  0001 C CNN "JLCPCB BOM"
	1    6625 5050
	-1   0    0    1   
$EndComp
$Comp
L Switch:SW_Push SW3
U 1 1
P 6800 4000
F 0 "SW3" H 6800 4285 50  0000 C CNN
F 1 "S1" H 6800 4194 50  0000 C CNN
F 2 "ikea-fyrtur:Panasonic_EVQ-P7L" H 6800 4200 50  0001 C CNN
F 3 "~" H 6800 4200 50  0001 C CNN
F 4 "0" H 6800 4000 50  0001 C CNN "JLCPCB BOM"
	1    6800 4000
	-1   0    0    1   
$EndComp
$EndSCHEMATC
